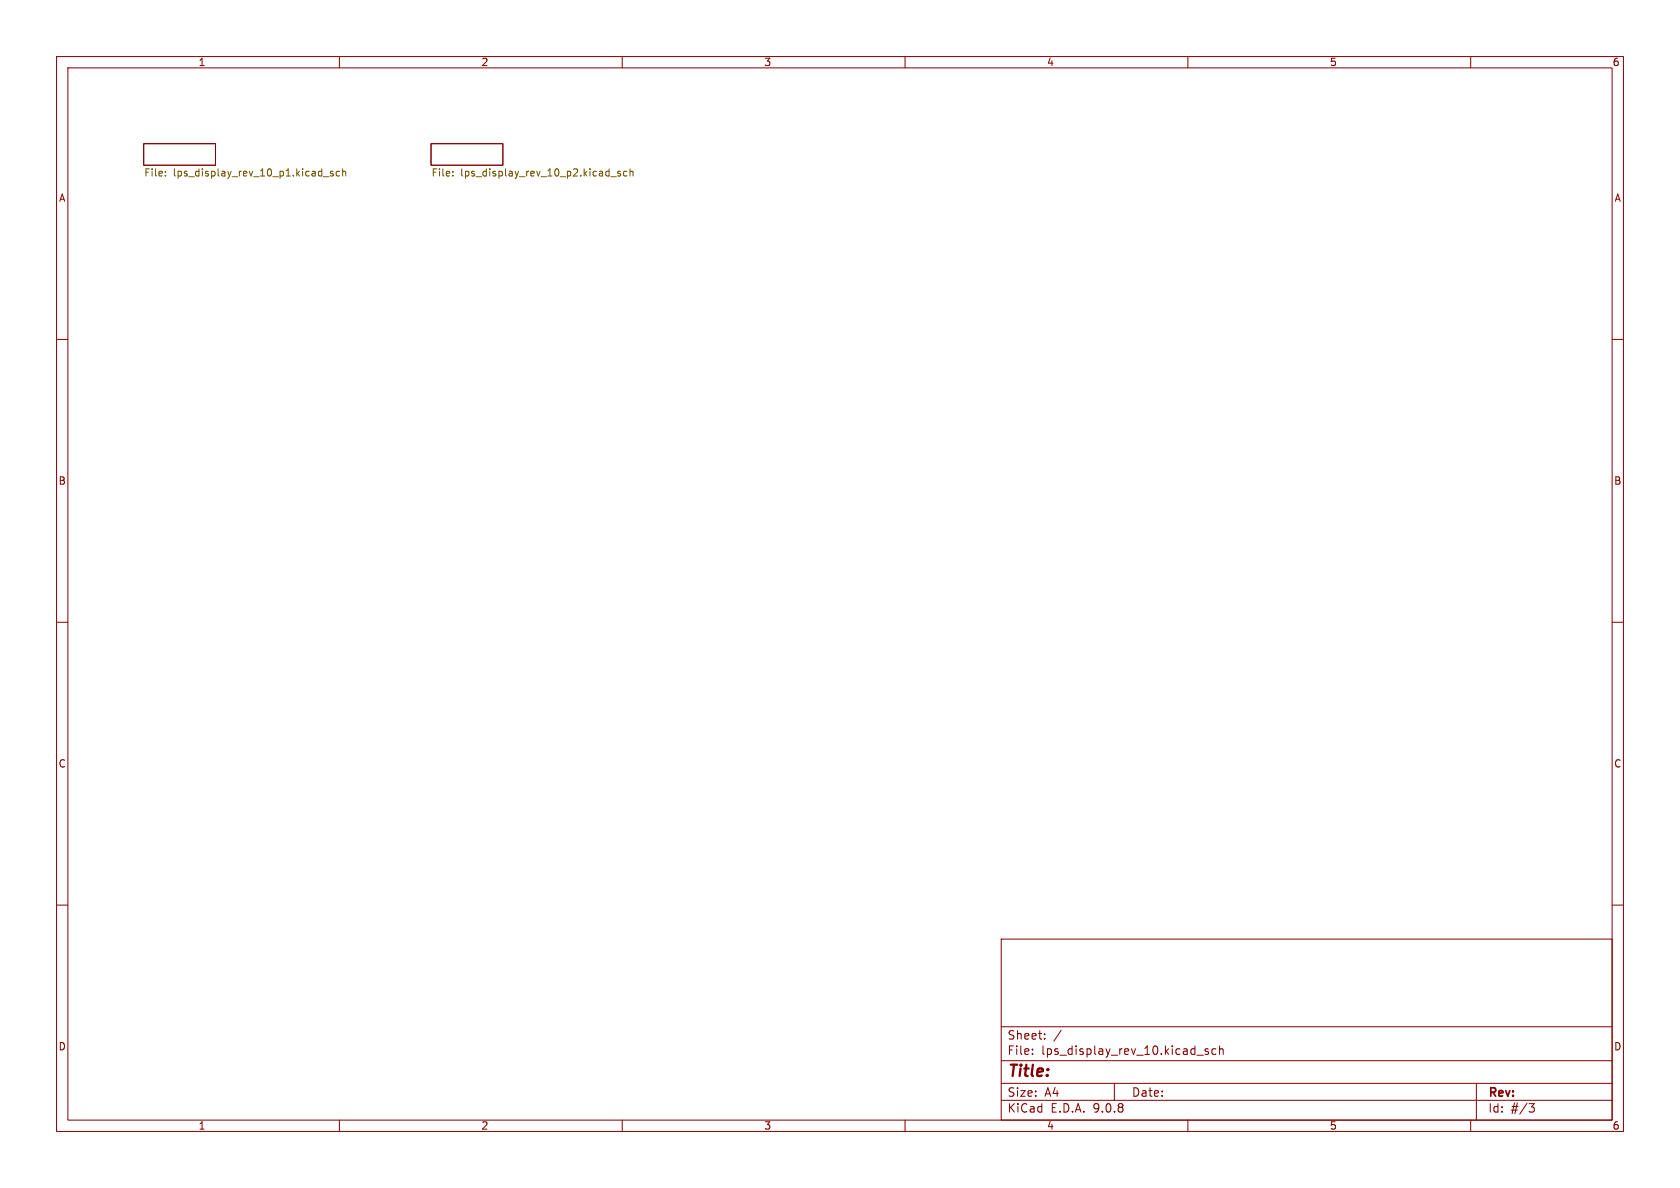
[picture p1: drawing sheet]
<svg xmlns="http://www.w3.org/2000/svg" width="297mm" height="210mm" viewBox="0 0 297 210" stroke-linecap="round" stroke-linejoin="round" font-family="sans-serif">
<g fill="none" stroke="#840000" stroke-width=".18">
<path d="M10 10h277v190h-277zM12 12h273v186h-273zM60 10v2M110 10v2M160 10v2M210 10v2M260 10v2M25.4 25.4h12.7v3.8h-12.7zM76.2 25.4h12.7v3.8h-12.7zM10 60h2M285 60h2M10 110h2"/>
<path d="M285 110h2M10 160h2M177 166h108v32h-108zM285 160h2M60 198v2M110 198v2M160 198v2M177 194.5h108M177 191.5h108M177 187.5h108M177 181.5h108M182.5 186.3v.1"/>
<path d="M182.5 185.5v.1M184.7 183.6v.1M184.7 182.8v.1M187.6 182.1l-1.3 2M197 191.5v3M210 198v2M211.6 186.5h1.1M213.6 185.5l-.4-.1-.2 .2 .1 .2 .5 .2v.3h-.6M215 185.5l-.5-.1-.3 .3v.4l.2 .2h.6M215.6 185.5l.2-.1 .4 .1v.9M215.6 184.9v1.5M260 198v2"/>
<path d="M261 191.5v6.5M270.3 195.1h.9l-.5 .6 .5 .1v.5l-.2 .3h-.5"/>
</g>
<g fill="none" stroke="#725600" stroke-width=".18">
<path d="M29.2 31v.1M29.2 30.3v.2M57.2 31.2h1M58.9 30.3h-.3l-.2 .2 .1 .1 .4 .2v.3h-.5M60 30.3h-.3l-.3 .2 .1 .6h.5M60.6 30.4l.2-.1h.3v.8M60.6 29.8v1.3M80 31v.1M80 30.3v.2M108 31.2h1M109.7 30.3h-.3l-.2 .2 .1 .1 .4 .2v.3h-.5M110.8 30.3h-.3l-.3 .2 .1 .6h.5"/>
<path d="M111.4 30.4l.2-.1h.3v.8M111.4 29.8v1.3"/>
</g>
<text font-size="2.8" fill="#840000" x="178" y="190.9">Title:</text>
<g font-size="2.1" fill="#840000">
<text x="178" y="184">Sheet:</text>
<text x="178" y="186.7">File:</text>
<text x="184.1" y="186.7">lps_display_rev_10.kicad_sch</text>
<text x="178" y="196.9">KiCad</text>
<text x="178" y="194.1">Size:</text>
<text x="184.7" y="194.1">A4</text>
<text x="185.7" y="196.9">E.D.A.</text>
<text x="193.3" y="196.9">9.0.8</text>
<text x="200" y="194.1">Date:</text>
<text x="263" y="194.3">Rev:</text>
<text x="263" y="196.9">Id:</text>
<text x="267.1" y="196.9">#/3</text>
</g>
<g font-size="1.8" fill="#840000">
<text x="35" y="11.9">1</text>
<text x="85" y="11.9">2</text>
<text x="135" y="11.9">3</text>
<text x="185" y="11.9">4</text>
<text x="235" y="11.9">5</text>
<text x="285" y="11.9">6</text>
<text x="10.3" y="35.9">A</text>
<text x="285.3" y="35.9">A</text>
<text x="10.3" y="85.9">B</text>
<text x="285.3" y="85.9">B</text>
<text x="10.3" y="135.9">C</text>
<text x="285.3" y="135.9">C</text>
<text x="10.3" y="185.9">D</text>
<text x="285.3" y="185.9">D</text>
<text x="35" y="199.9">1</text>
<text x="85" y="199.9">2</text>
<text x="135" y="199.9">3</text>
<text x="185" y="199.9">4</text>
<text x="235" y="199.9">5</text>
<text x="285" y="199.9">6</text>
</g>
<g font-size="1.8" fill="#725600">
<text x="25.4" y="31.5">File:</text>
<text x="30.6" y="31.5">lps_display_rev_10_p1.kicad_sch</text>
<text x="76.2" y="31.5">File:</text>
<text x="81.4" y="31.5">lps_display_rev_10_p2.kicad_sch</text>
</g>
</svg>
